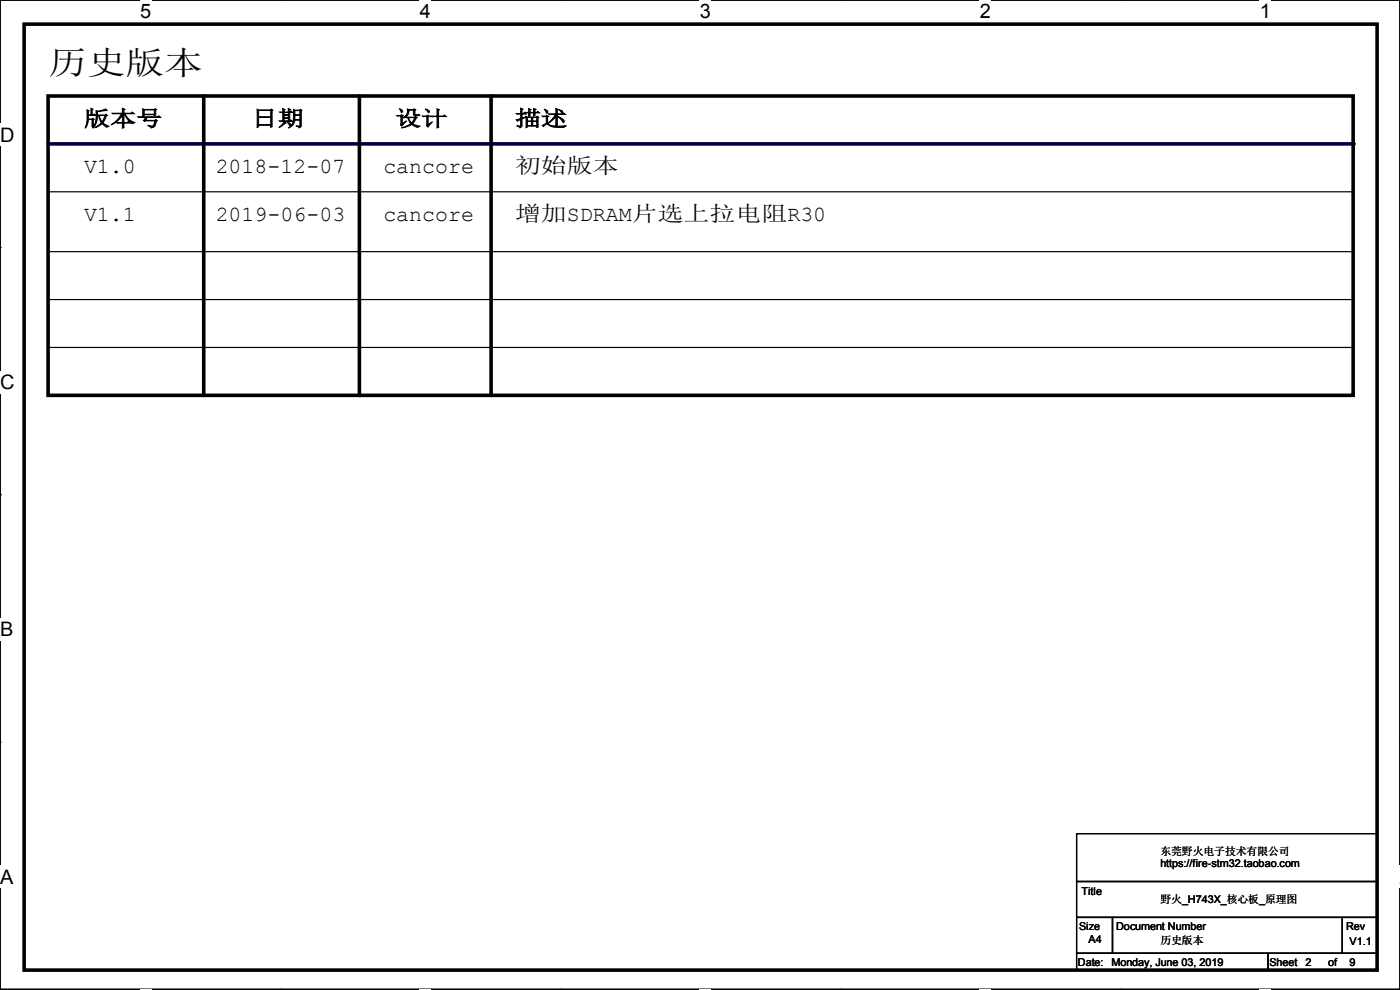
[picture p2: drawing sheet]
<svg xmlns="http://www.w3.org/2000/svg" width="297mm" height="210mm" viewBox="0 0 297 210" stroke-linecap="round" stroke-linejoin="round" font-family="sans-serif">
<path d="M0 0h297v209.8h-297z" fill="none" stroke="#000" stroke-width=".25"/>
<g fill="#fff">
<path d="M29.7 0h2.4v4.8h-2.4z"/>
<path d="M29.7 209.8h2.4v.2h-2.4z"/>
</g>
<path d="M59.4 0h.1M59.4 209.8h.1" fill="none" stroke="#000" stroke-width=".25"/>
<g fill="#fff">
<path d="M89.1 0h2.3v4.8h-2.3z"/>
<path d="M89.1 209.8h2.3v.2h-2.3z"/>
</g>
<path d="M118.8 0h.1M118.8 209.8h.1" fill="none" stroke="#000" stroke-width=".25"/>
<g fill="#fff">
<path d="M148.5 0h2.3v4.8h-2.3z"/>
<path d="M148.5 209.8h2.3v.2h-2.3z"/>
</g>
<path d="M178.2 0h.1M178.2 209.8h.1" fill="none" stroke="#000" stroke-width=".25"/>
<g fill="#fff">
<path d="M207.9 0h2.3v4.8h-2.3z"/>
<path d="M207.9 209.8h2.3v.2h-2.3z"/>
</g>
<path d="M237.6 0h.1M237.6 209.8h.1" fill="none" stroke="#000" stroke-width=".25"/>
<g fill="#fff">
<path d="M267.3 0h2.3v4.8h-2.3z"/>
<path d="M267.3 209.8h2.3v.2h-2.3z"/>
<path d="M0 26.2h3.1v4.8h-3.1z"/>
<path d="M0 78.7h3.1v4.7h-3.1z"/>
</g>
<path d="M0 52.5h.1M297 52.5h.1" fill="none" stroke="#000" stroke-width=".25"/>
<path d="M0 131.1h2.9v4.8h-2.9z" fill="#fff"/>
<path d="M0 104.9h.1M297 104.9h.1" fill="none" stroke="#000" stroke-width=".25"/>
<g fill="#fff">
<path d="M0 183.6h2.9v4.7h-2.9z"/>
<path d="M296.9 183.6h.1v4.7h-.1z"/>
</g>
<path d="M10.2 53.4h276.9M287.1 53.4h.1M0 157.4h.1M297 157.4h.1" fill="none" stroke="#000" stroke-width=".25"/>
<path d="M10.2 30.5h276.9" fill="none" stroke="#000040" stroke-width=".76"/>
<circle cx="287.1" cy="30.5" r=".38" fill="#000040"/>
<g fill="none" stroke="#000" stroke-width=".25">
<path d="M10.2 40.7h276.9M287.1 40.7h.1M10.2 63.5h276.9M10.2 73.7h276.9M287.1 63.5h.1M287.1 73.7h.1M228.4 176.8h63.7v10.2h-63.7zM228.4 187h63.7v7.6h-63.7zM228.4 194.6h7.6v7.6h-7.6zM236 194.6h48.8v7.6h-48.8zM284.8 194.6h7.3v7.6h-7.3zM228.4 202.2h40.6v3.6h-40.6z"/>
<path d="M269 202.2h23.1v3.6h-23.1z"/>
</g>
<path d="M5.1 5.1h287v200.7h-287zM10.2 20.4h276.9v63.5h-276.9zM43.2 20.4v63.5M76.2 20.4v63.5M104.2 20.4v63.5" fill="none" stroke="#000" stroke-width=".76"/>
<g fill="#000">
<circle cx="43.2" cy="83.9" r=".38"/>
<circle cx="76.2" cy="83.9" r=".38"/>
<circle cx="104.2" cy="83.9" r=".38"/>
</g>
<text font-size="6.9" x="10.2" y="15.7">历史版本</text>
<g font-size="4.6">
<text x="17.8" y="26.7">版本号</text>
<text x="53.4" y="26.7">日期</text>
<text x="83.9" y="26.7">设计</text>
<text x="109.3" y="26.7">描述</text>
<text x="17.8" y="36.7">V1.0</text>
<text x="45.8" y="36.7">2018-12-07</text>
<text x="81.3" y="36.7">cancore</text>
<text x="109.3" y="36.7">初始版本</text>
<text x="17.8" y="46.9">V1.1</text>
<text x="45.8" y="46.9">2019-06-03</text>
<text x="81.3" y="46.9">cancore</text>
<text x="109.3" y="46.9">增加SDRAM片选上拉电阻R30</text>
</g>
<g font-size="4.2">
<text x="29.7" y="3.9">5</text>
<text x="89.1" y="3.9">4</text>
<text x="148.5" y="3.9">3</text>
<text x="207.9" y="3.9">2</text>
<text x="267.2" y="3.9">1</text>
<text x="0" y="30.1">D</text>
<text x="0" y="82.5">C</text>
<text x="0" y="135">B</text>
<text x="0" y="187.4">A</text>
<text x="297" y="187.4">A</text>
</g>
<g font-size="2.3">
<text x="246.2" y="181.4">东莞野火电子技术有限公司</text>
<text x="246.2" y="184">https://fire-stm32.taobao.com</text>
<text x="229.4" y="189.8">Title</text>
<text x="246.2" y="191.6">野火_H743X_核心板_原理图</text>
<text x="228.9" y="197.2">Size</text>
<text x="236.8" y="197.2">Document Number</text>
<text x="285.6" y="197.2">Rev</text>
<text x="230.9" y="200">A4</text>
<text x="246.2" y="200.2">历史版本</text>
<text x="286.3" y="200.5">V1.1</text>
<text x="228.7" y="204.8">Date:</text>
<text x="235.8" y="204.8">Monday, June 03, 2019</text>
<text x="269.3" y="204.8">Sheet</text>
<text x="276.9" y="204.8">2</text>
<text x="281.7" y="204.8">of</text>
<text x="286.3" y="204.8">9</text>
</g>
</svg>
